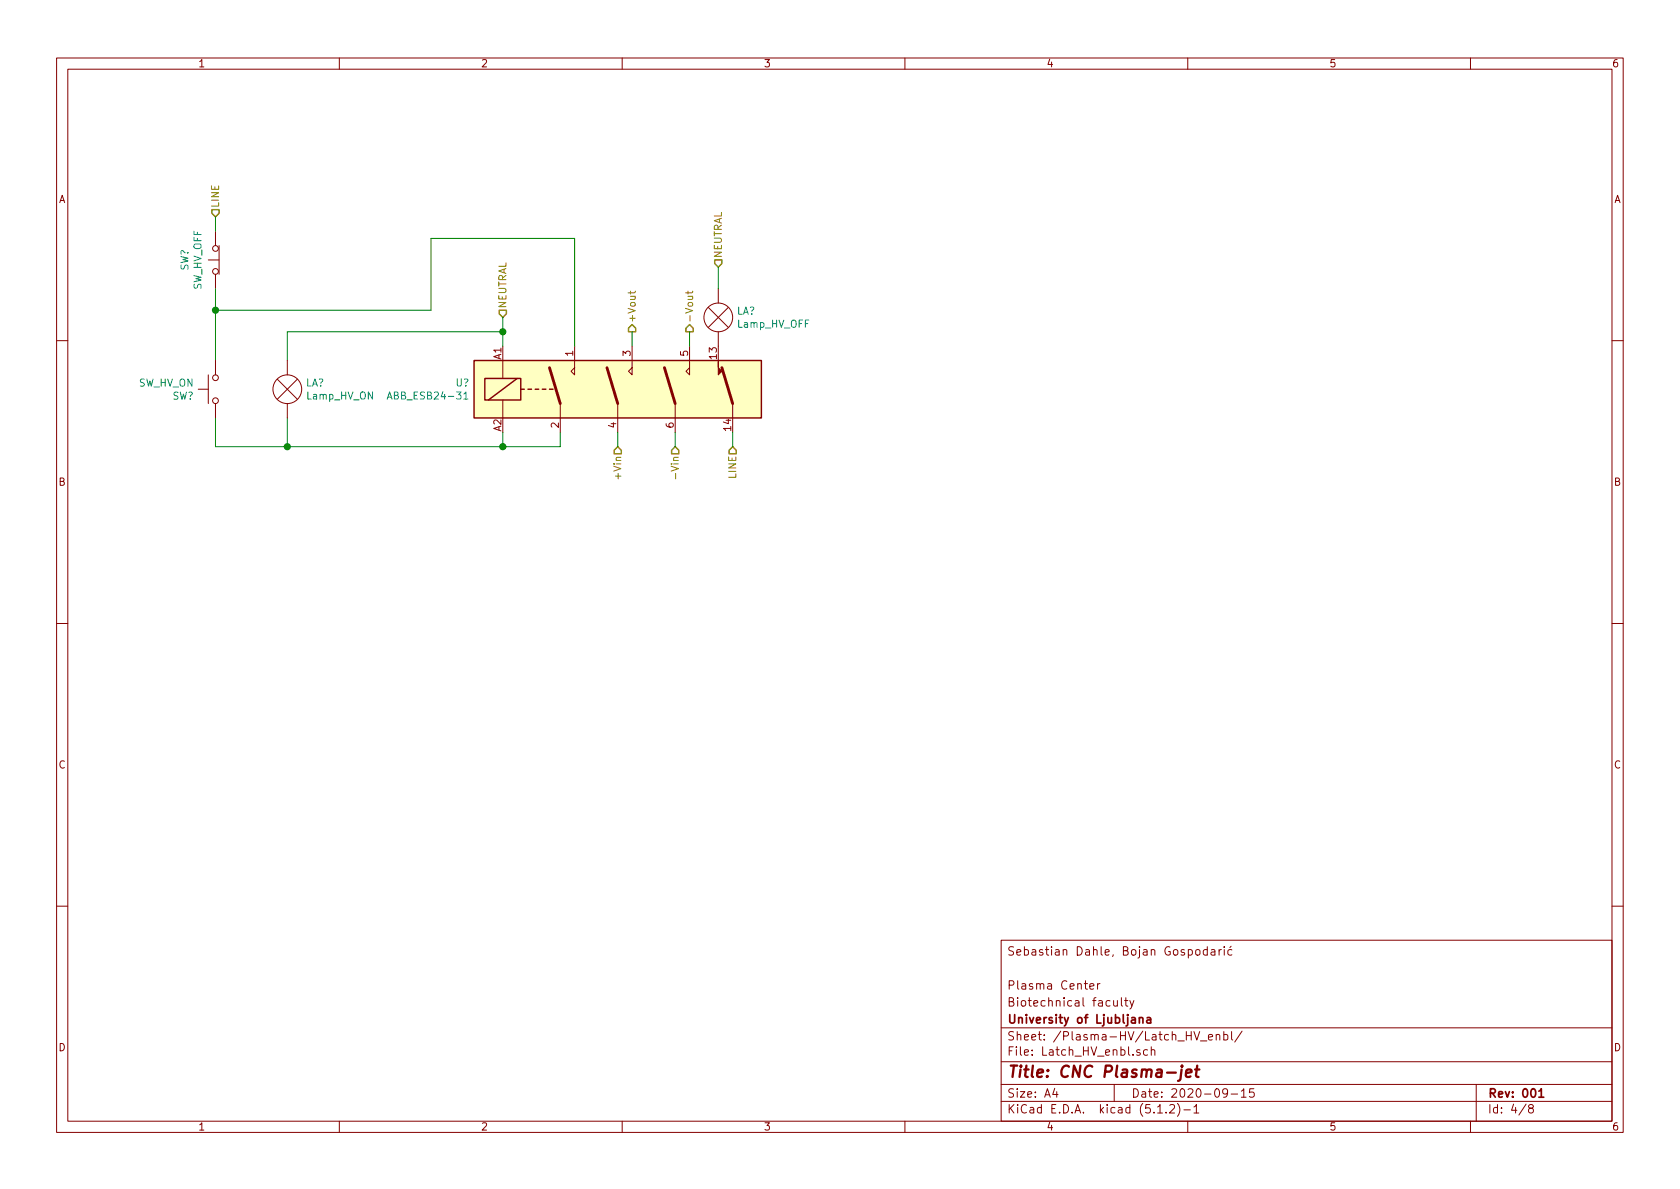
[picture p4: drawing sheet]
EESchema Schematic File Version 4
EELAYER 29 0
EELAYER END
$Descr A4 11693 8268
encoding utf-8
Sheet 4 8
Title "CNC Plasma-jet"
Date "2020-09-15"
Rev "001"
Comp "University of Ljubljana"
Comment1 "Biotechnical faculty"
Comment2 "Plasma Center"
Comment3 ""
Comment4 "Sebastian Dahle, Bojan Gospodarić"
$EndDescr
Text HLabel 4300 3100 3    50   Input ~ 0
+Vin
Text HLabel 4700 3100 3    50   Input ~ 0
-Vin
Text HLabel 4400 2300 1    50   Output ~ 0
+Vout
Text HLabel 4800 2300 1    50   Output ~ 0
-Vout
Text HLabel 1500 1500 1    50   Input ~ 0
LINE
Text HLabel 3500 2200 1    50   Input ~ 0
NEUTRAL
$Comp
L Plasma-CNC:ABB_ESB24-31 U?
U 1 1
P 3700 2700
F 0 "U?" H 3270 2746 50  0000 R CNN
F 1 "ABB_ESB24-31" H 3270 2655 50  0000 R CNN
F 2 "" H 3700 2700 50  0001 C CNN
F 3 "" H 3700 2700 50  0001 C CNN
	1    3700 2700
	1    0    0    -1  
$EndComp
$Comp
L Switch:SW_Push_Open SW?
U 1 1
P 1500 1800
F 0 "SW?" H 1500 2015 50  0000 C CNN
F 1 "SW_HV_OFF" H 1500 1924 50  0000 C CNN
F 2 "" H 1500 2000 50  0001 C CNN
F 3 "~" H 1500 2000 50  0001 C CNN
	1    1500 1800
	0    -1   -1   0   
$EndComp
Wire Wire Line
	3900 3000 3900 3100
Wire Wire Line
	3900 3100 3500 3100
Wire Wire Line
	3500 3100 3500 3000
Connection ~ 3500 3100
Wire Wire Line
	1500 2900 1500 3100
Wire Wire Line
	1500 3100 2000 3100
Wire Wire Line
	2000 2900 2000 3100
Connection ~ 2000 3100
Wire Wire Line
	2000 3100 3500 3100
Wire Wire Line
	2000 2300 3500 2300
Wire Wire Line
	3500 2300 3500 2400
Wire Wire Line
	2000 2300 2000 2500
Wire Wire Line
	3500 2200 3500 2300
Connection ~ 3500 2300
Wire Wire Line
	4000 2400 4000 1650
Wire Wire Line
	3000 1650 4000 1650
Wire Wire Line
	1500 2500 1500 2150
Connection ~ 1500 2150
Wire Wire Line
	1500 2150 1500 2000
Wire Wire Line
	3000 1650 3000 2150
Wire Wire Line
	1500 2150 3000 2150
Wire Wire Line
	1500 1500 1500 1600
Wire Wire Line
	4700 3100 4700 3000
Wire Wire Line
	4300 3000 4300 3100
Wire Wire Line
	4800 2400 4800 2300
Wire Wire Line
	4400 2400 4400 2300
Text HLabel 5000 1850 1    50   Input ~ 0
NEUTRAL
Text HLabel 5100 3100 3    50   Input ~ 0
LINE
Wire Wire Line
	5100 3100 5100 3000
$Comp
L Device:Lamp LA?
U 1 1
P 5000 2200
F 0 "LA?" H 5128 2246 50  0000 L CNN
F 1 "Lamp_HV_OFF" H 5128 2155 50  0000 L CNN
F 2 "" V 5000 2300 50  0001 C CNN
F 3 "~" V 5000 2300 50  0001 C CNN
	1    5000 2200
	1    0    0    -1  
$EndComp
Wire Wire Line
	5000 1850 5000 2000
$Comp
L Switch:SW_Push SW?
U 1 1
P 1500 2700
F 0 "SW?" V 1546 2848 50  0000 L CNN
F 1 "SW_HV_ON" V 1455 2848 50  0000 L CNN
F 2 "" H 1500 2900 50  0001 C CNN
F 3 "~" H 1500 2900 50  0001 C CNN
	1    1500 2700
	0    -1   1    0   
$EndComp
$Comp
L Device:Lamp LA?
U 1 1
P 2000 2700
F 0 "LA?" H 2128 2746 50  0000 L CNN
F 1 "Lamp_HV_ON" H 2128 2655 50  0000 L CNN
F 2 "" V 2000 2800 50  0001 C CNN
F 3 "~" V 2000 2800 50  0001 C CNN
	1    2000 2700
	1    0    0    -1  
$EndComp
$EndSCHEMATC
